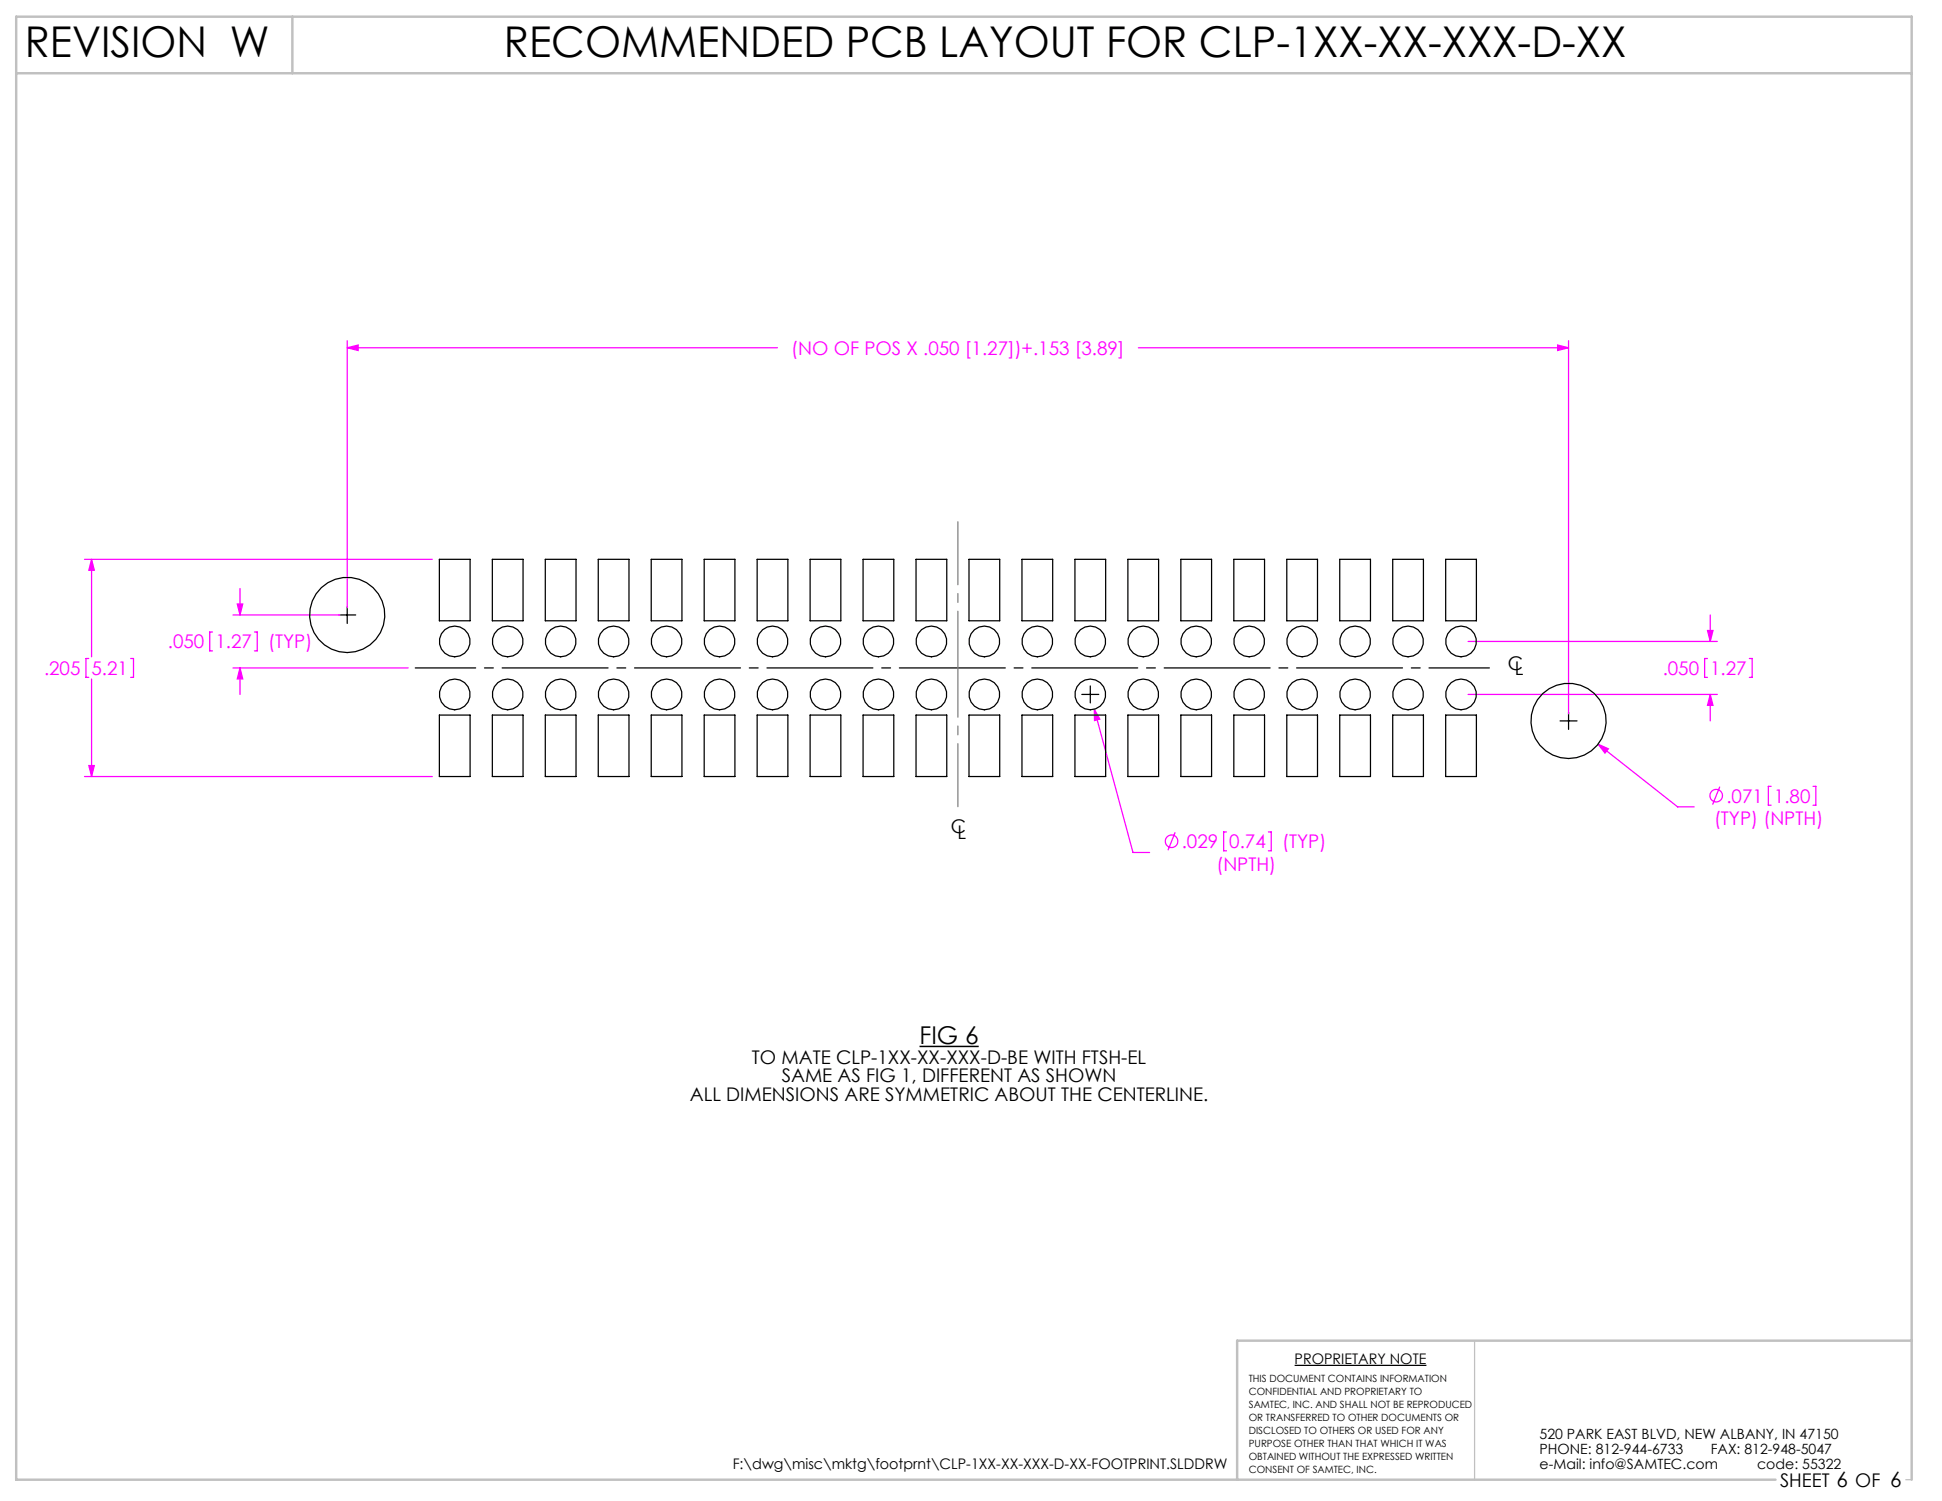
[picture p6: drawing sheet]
<svg xmlns="http://www.w3.org/2000/svg" width="279mm" height="216mm" viewBox="0 0 279 216" stroke-linecap="round" stroke-linejoin="round" font-family="sans-serif">
<path d="M212.2 192.8v20M274.2 212.8h.8" fill="none" stroke="#c0c0c0" stroke-width=".18"/>
<path d="M2.3 10.5h272.7M42.1 2.4v8.1M275 192.8h-97v20M255.5 212.8h-253.2v-210.4h272.7v210.4" fill="none" stroke="#c0c0c0" stroke-width=".35"/>
<g fill="none" stroke="#f0f" stroke-width=".18">
<path d="M50 50l1.5-.4v.8zM50 49v38.4M50 50h61.8M163.8 50h61.9M224.1 49.6l1.6 .4-1.6 .4zM225.7 49v53.7M12.2 80.5h50M12.8 94.7h-.4v2.7h.4M13.2 80.5l.4 1.5h-.8zM13.2 80.5v14M13.2 97.7v14M18.8 94.7h.4v2.7h-.4"/>
<path d="M30.6 90.9h-.4v2.7h.4M33.5 96.1h25.2M33.5 88.5h15.4M34.1 86.9h.8l-.4 1.6zM34.5 96.1l.4 1.5h-.8zM34.5 84.6v3.9M34.5 96.1v3.8M36.6 90.9h.4v2.7h-.4M211.2 92.3h35.9M211.2 99.9h35.9M245.7 94.7h-.5v2.7h.5M245.7 90.7h.8l-.4 1.6z"/>
<path d="M246.1 99.9l.4 1.6h-.8zM246.1 88.5v3.8M246.1 99.9v3.8M251.7 94.7h.4v2.7h-.4M12.2 111.7h50M12.8 110.1h.8l-.4 1.6zM157.4 102l.8 1.4-.7 .2zM157.4 102l5.6 20.6h2.4M169.1 119.7l-1.1 2.6M176.5 119.7h-.4v2.7h.4M182.5 119.7h.4v2.7h-.4M229.9 107l1.5 .7-.5 .6z"/>
<path d="M229.9 107l11.5 9.1h2.4M247.4 113.2l-1 2.5M254.8 113.1h-.4v2.7h.4M260.8 113.1h.5v2.7h-.5"/>
<circle cx="246.9" cy="114.4" r=".9"/>
<circle cx="168.6" cy="121" r=".9"/>
</g>
<path d="M132.3 150.5h8.5" fill="none" stroke="#000" stroke-width=".21"/>
<path d="M59.7 96.1h154.6" fill="none" stroke="#000" stroke-width=".18" stroke-dasharray="15.2 1.3 1.3 1.3" stroke-dashoffset="6.6"/>
<path d="M48.7 88.5h2.5M50 87.2v2.5M155.6 99.9h2.5M156.9 98.7v2.4M224.5 103.7h2.4M225.7 102.5v2.4" fill="none" stroke="#000" stroke-width=".18"/>
<path d="M137.8 116v-41" fill="none" stroke="#808080" stroke-width=".18" stroke-dasharray="15.2 1.3 1.3 1.3" stroke-dashoffset="6.2"/>
<path d="M50 50l1.5-.4v.8zM224.1 49.6l1.6 .4-1.6 .4zM13.2 80.5l.4 1.5h-.8zM12.8 110.1h.8l-.4 1.6zM245.7 90.7h.8l-.4 1.6zM246.1 99.9l.4 1.6h-.8zM229.9 107l1 1.3 .5-.6zM157.4 102l.1 1.6 .7-.2zM34.5 96.1l.4 1.5h-.8zM34.1 86.9h.8l-.4 1.6z" fill="#f0f"/>
<g fill="none" stroke="#000" stroke-width=".18">
<path d="M63.2 80.5h4.4v8.8h-4.4zM70.8 80.5h4.5v8.8h-4.5zM78.5 80.5h4.4v8.8h-4.4zM86.1 80.5h4.4v8.8h-4.4zM93.7 80.5h4.4v8.8h-4.4zM101.3 80.5h4.4v8.8h-4.4zM108.9 80.5h4.5v8.8h-4.5zM116.6 80.5h4.4v8.8h-4.4zM124.2 80.5h4.4v8.8h-4.4zM131.8 80.5h4.4v8.8h-4.4zM139.4 80.5h4.4v8.8h-4.4zM147 80.5h4.5v8.8h-4.5z"/>
<path d="M154.7 80.5h4.4v8.8h-4.4zM162.3 80.5h4.4v8.8h-4.4zM169.9 80.5h4.4v8.8h-4.4zM177.5 80.5h4.4v8.8h-4.4zM185.1 80.5h4.5v8.8h-4.5zM192.8 80.5h4.4v8.8h-4.4zM200.4 80.5h4.4v8.8h-4.4zM208 80.5h4.4v8.8h-4.4zM63.2 102.9h4.4v8.8h-4.4zM70.8 102.9h4.5v8.8h-4.5zM78.5 102.9h4.4v8.8h-4.4zM86.1 102.9h4.4v8.8h-4.4z"/>
<path d="M93.7 102.9h4.4v8.8h-4.4zM101.3 102.9h4.4v8.8h-4.4zM108.9 102.9h4.5v8.8h-4.5zM116.6 102.9h4.4v8.8h-4.4zM124.2 102.9h4.4v8.8h-4.4zM131.8 102.9h4.4v8.8h-4.4zM139.4 102.9h4.4v8.8h-4.4zM147 102.9h4.5v8.8h-4.5zM154.7 102.9h4.4v8.8h-4.4zM162.3 102.9h4.4v8.8h-4.4zM169.9 102.9h4.4v8.8h-4.4zM177.5 102.9h4.4v8.8h-4.4z"/>
<path d="M185.1 102.9h4.5v8.8h-4.5zM192.8 102.9h4.4v8.8h-4.4zM200.4 102.9h4.4v8.8h-4.4zM208 102.9h4.4v8.8h-4.4zM186.3 196.4h18.9"/>
<circle cx="50" cy="88.5" r="5.4"/>
<circle cx="65.4" cy="99.9" r="2.21"/>
<circle cx="65.4" cy="92.3" r="2.21"/>
<circle cx="73" cy="99.9" r="2.21"/>
<circle cx="73" cy="92.3" r="2.21"/>
<circle cx="80.7" cy="92.3" r="2.21"/>
<circle cx="80.7" cy="99.9" r="2.21"/>
<circle cx="88.3" cy="99.9" r="2.21"/>
<circle cx="88.3" cy="92.3" r="2.21"/>
<circle cx="95.9" cy="99.9" r="2.21"/>
<circle cx="95.9" cy="92.3" r="2.21"/>
<circle cx="103.5" cy="92.3" r="2.21"/>
<circle cx="103.5" cy="99.9" r="2.21"/>
<circle cx="111.1" cy="99.9" r="2.21"/>
<circle cx="111.1" cy="92.3" r="2.21"/>
<circle cx="118.8" cy="92.3" r="2.21"/>
<circle cx="118.8" cy="99.9" r="2.21"/>
<circle cx="126.4" cy="99.9" r="2.21"/>
<circle cx="126.4" cy="92.3" r="2.21"/>
<circle cx="134" cy="99.9" r="2.21"/>
<circle cx="134" cy="92.3" r="2.21"/>
<circle cx="141.6" cy="99.9" r="2.21"/>
<circle cx="141.6" cy="92.3" r="2.21"/>
<circle cx="149.2" cy="99.9" r="2.21"/>
<circle cx="149.2" cy="92.3" r="2.21"/>
<circle cx="156.9" cy="92.3" r="2.21"/>
<circle cx="156.9" cy="99.9" r="2.21"/>
<circle cx="164.5" cy="92.3" r="2.21"/>
<circle cx="164.5" cy="99.9" r="2.21"/>
<circle cx="172.1" cy="92.3" r="2.21"/>
<circle cx="172.1" cy="99.9" r="2.21"/>
<circle cx="179.7" cy="99.9" r="2.21"/>
<circle cx="179.7" cy="92.3" r="2.21"/>
<circle cx="187.3" cy="99.9" r="2.21"/>
<circle cx="187.3" cy="92.3" r="2.21"/>
<circle cx="195" cy="99.9" r="2.21"/>
<circle cx="195" cy="92.3" r="2.21"/>
<circle cx="202.6" cy="99.9" r="2.21"/>
<circle cx="202.6" cy="92.3" r="2.21"/>
<circle cx="210.2" cy="99.9" r="2.21"/>
<circle cx="210.2" cy="92.3" r="2.21"/>
<circle cx="225.7" cy="103.7" r="5.4"/>
</g>
<g font-size="6.1">
<text x="3.6" y="8.2">REVISION W</text>
<text x="72.5" y="8.2">RECOMMENDED PCB LAYOUT FOR CLP-1XX-XX-XXX-D-XX</text>
</g>
<text font-size="3.5" x="132.3" y="150.1">FIG 6</text>
<g font-size="2.7" fill="#f0f">
<text x="113.8" y="51">(NO OF POS X .050 [1.27])+.153 [3.89]</text>
<text x="24.1" y="93.3">.050</text>
<text x="31" y="93.3">1.27</text>
<text x="38.6" y="93.3">(TYP)</text>
<text x="6.3" y="97.1">.205</text>
<text x="13.2" y="97.1">5.21</text>
<text x="239.2" y="97.1">.050</text>
<text x="246.1" y="97.1">1.27</text>
<text x="246.6" y="118.7">(TYP) (NPTH)</text>
<text x="248.4" y="115.5">.071</text>
<text x="255.2" y="115.5">1.80</text>
<text x="170" y="122">.029</text>
<text x="175" y="125.2">(NPTH)</text>
<text x="176.9" y="122">0.74</text>
<text x="184.5" y="122">(TYP)</text>
</g>
<g font-size="2.7">
<text x="216.9" y="96.4">C</text>
<text x="217.9" y="97.1">L</text>
<text x="136.8" y="119.8">C</text>
<text x="137.8" y="120.6">L</text>
<text x="108.2" y="153">TO MATE CLP-1XX-XX-XXX-D-BE WITH FTSH-EL</text>
<text x="112.5" y="155.6">SAME AS FIG 1, DIFFERENT AS SHOWN</text>
<text x="99.2" y="158.3">ALL DIMENSIONS ARE SYMMETRIC ABOUT THE CENTERLINE.</text>
<text x="256.1" y="213.9">SHEET 6 OF 6</text>
</g>
<g font-size="2.1">
<text x="186.3" y="196.2">PROPRIETARY NOTE</text>
<text x="105.4" y="211.3">F:\dwg\misc\mktg\footprnt\CLP-1XX-XX-XXX-D-XX-FOOTPRINT.SLDDRW</text>
</g>
<g font-size="2">
<text x="221.5" y="207">520 PARK EAST BLVD, NEW ALBANY, IN 47150</text>
<text x="221.5" y="209.2">PHONE: 812-944-6733</text>
<text x="246.1" y="209.2">FAX: 812-948-5047</text>
<text x="221.5" y="211.3">e-Mail: info@SAMTEC.com</text>
<text x="252.8" y="211.3">code: 55322</text>
</g>
<g font-size="1.4">
<text x="179.7" y="198.8">THIS DOCUMENT CONTAINS INFORMATION</text>
<text x="179.7" y="200.6">CONFIDENTIAL AND PROPRIETARY TO</text>
<text x="179.7" y="202.5">SAMTEC, INC. AND SHALL NOT BE REPRODUCED</text>
<text x="179.7" y="204.4">OR TRANSFERRED TO OTHER DOCUMENTS OR</text>
<text x="179.7" y="206.2">DISCLOSED TO OTHERS OR USED FOR ANY</text>
<text x="179.7" y="208.1">PURPOSE OTHER THAN THAT WHICH IT WAS</text>
<text x="179.7" y="210">OBTAINED WITHOUT THE EXPRESSED WRITTEN</text>
<text x="179.7" y="211.8">CONSENT OF SAMTEC, INC.</text>
</g>
</svg>
